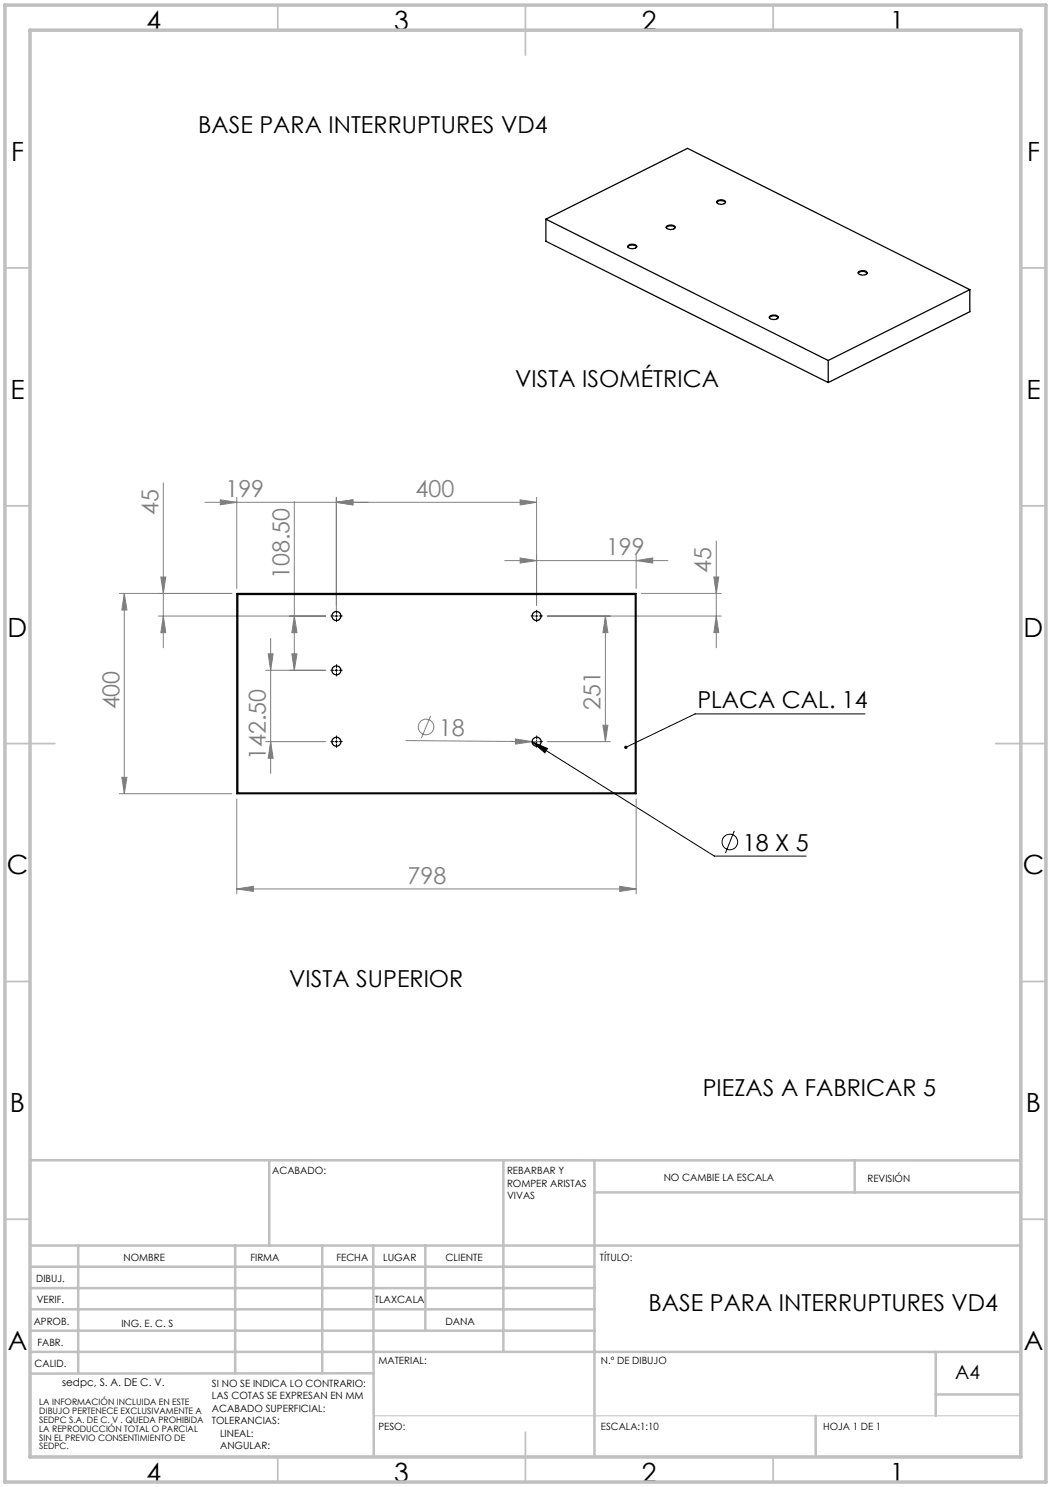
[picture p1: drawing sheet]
<svg xmlns="http://www.w3.org/2000/svg" width="210mm" height="297mm" viewBox="0 0 210 297" stroke-linecap="round" stroke-linejoin="round" font-family="sans-serif">
<g fill="none" stroke="#808080" stroke-width=".2">
<path d="M32.6 96.4v33M44 99.8l3.3 .5-3.3 .5zM47.3 99.3v18.2M67.2 99.3v22.8M103.9 99.8l3.3 .5-3.3 .6zM107.2 99.3v21.6M23.8 118.5h22.5M24.8 118.5l.6 3.3h-1.1zM24.8 118.5v40M32.1 115.2h1l-.5 3.3zM41 100.3h66.2M58.8 100.2v33.7"/>
<path d="M67.2 100.3l3.3-.5v1zM67.2 100.3l3.3-.5v1.1zM100.9 112h32.6M103.9 111.4l3.3 .6-3.3 .5zM127.1 112l3.3-.6v1.1zM127.1 110.9v6.6M128.1 118.5h16M142.6 115.2h1l-.5 3.3zM143.1 108.1v21.3M31.6 123h33.5M32.6 123l.5 3.4h-1zM53.1 133.9h12"/>
<path d="M53.6 130.6h1l-.5 3.3zM54.1 127.5v27M58.3 130.6h1l-.5 3.3zM58.8 123l.5 3.4h-1zM109.4 123h34.7M121 123v25.1M121 123l.5 3.4h-1zM143.1 123l.5 3.4h-1zM23.8 158.5h22.5M24.3 155.3h1.1l-.6 3.2zM47.3 159.6v18.9M53.1 148.1h12"/>
<path d="M54.1 148.1l.5 3.3h-1zM81.1 147.9l25.2 .2M86 143l-1.8 4.4M103 147.6l3.3 .5-3.3 .5zM106.3 148.1l1.8 .1M109.4 148.1h12.6M120.5 144.8h1l-.5 3.3zM127.1 159.6v18.9M47.3 177.5l3.3-.5v1zM47.3 177.5h79.8M123.8 177l3.3 .5-3.3 .5z"/>
<circle cx="85.1" cy="145.2" r="1.55"/>
</g>
<g fill="none" stroke="#000" stroke-width=".2">
<path d="M67 123h.5M67 133.9h.5M67.2 122.8v.5M67.2 133.6v.6M107 123h.5M107.2 122.8v.5M67 148.1h.5M67.2 147.9v.5M106.3 148.2l3.1 1.3-.5 .9zM106.3 148.2l36.4 22.8h18.4M107 148.1h.5M107.2 147.9v.5"/>
<path d="M172.8 142.6h-33.9l-13.8 6.7M146.7 165.9l-1.7 4.5"/>
<circle cx="145.8" cy="168.2" r="1.56"/>
</g>
<g fill="none" stroke="#000" stroke-width=".2" stroke-dasharray="15.2 1.3 1.3 1.3">
<path d="M66.7 123h-.6M66.7 133.9h-.6M67.2 122.5v-.6M67.2 123.5v.7M67.2 133.4v-.7M67.2 134.4v.6M67.7 123h.7M67.7 133.9h.7M106.7 123h-.6M107.2 122.5v-.6M107.2 123.5v.7M107.7 123h.7"/>
<path d="M66.7 148.1h-.6M67.2 147.6v-.6M67.2 148.6v.7M67.7 148.1h.7M106.7 148.1h-.6M107.2 147.6v-.6M107.2 148.6v.7M107.7 148.1h.7"/>
</g>
<path d="M74.6 282.8h129.4" fill="none" stroke="#c0c0c0" stroke-width=".2"/>
<g fill="none" stroke="#c0c0c0" stroke-width=".35">
<path d="M55.5 1v5M105 1v10M154.5 1v5M1 53.5h5M204 53.5h5M1 101h5M204 101h5M1 148.5h10M199 148.5h10M1 196h5M204 196h5M1 243.5h5"/>
<path d="M204 243.5h5M55.5 291v5M105 286v10M154.5 291v5"/>
</g>
<g fill="none" stroke="#c0c0c0" stroke-width=".5">
<path d="M6 231.7l198 .1M53.8 231.8v17M100.6 231.8v38.2M118.8 231.8v59.2M118.8 238.2h85.2M170.8 231.8v6.4M6 248.8h198M6 257.3h112.8M6 253h112.8M15.6 248.8v25.6M47 248.8v25.5M64.4 248.8v25.5"/>
<path d="M74.6 248.8l.1 42.2M85 248.8v17M6 265.8h112.8M6 261.5h112.8M6 270h198M74.6 274.3l-68.6 .1M187 270v12.8M187 278.5h17M163 282.8v8.2"/>
</g>
<path d="M1 1h208v295h-208zM6 6h198v285h-198z" fill="none" stroke="#c0c0c0" stroke-width=".7"/>
<path d="M124.8 149l-.1 .4 .4-.1-.4 .1a.34 .34 0 0 0 .5 .1 .34 .34 0 0 0 .1-.5 .34 .34 0 0 0-.5 0zM106.3 148.2l3.1 1.3-.5 .9z" fill="#000"/>
<g fill="#808080">
<path d="M103 147.6l3.3 .5-3.3 .5z"/>
<path d="M127.1 112l3.3-.6v1.1zM103.9 111.4l3.3 .6-3.3 .5zM67.2 100.3l3.3-.5v1zM44 99.8l3.3 .5-3.3 .5z"/>
<path d="M67.2 100.3l3.3-.5v1.1zM103.9 99.8l3.3 .5-3.3 .6zM47.3 177.5l3.3-.5v1zM123.8 177l3.3 .5-3.3 .5z"/>
<path d="M32.6 123l.5 3.4h-1zM32.1 115.2h1l-.5 3.3zM58.3 130.6h1l-.5 3.3zM58.8 123l.5 3.4h-1z"/>
<path d="M53.6 130.6h1l-.5 3.3zM54.1 148.1l.5 3.3h-1zM142.6 115.2h1l-.5 3.3zM143.1 123l.5 3.4h-1zM121 123l.5 3.4h-1zM120.5 144.8h1l-.5 3.3zM24.8 118.5l.6 3.3h-1.1zM24.3 155.3h1.1l-.6 3.2z"/>
</g>
<g fill="none" stroke="#000" stroke-width=".25">
<path d="M109.1 43.8l28.3-14.2 56.4 28.3M109.1 43.8l56.4 28.2M109.1 43.8v4.4l56.4 28.2M125.4 49.3a1.27 1.27 0 0 1 1.8 0M125.5 49a1.06 1.06 0 0 1 1.7 .3 1.16 1.16 0 0 1-1.8-.1zM133.1 45.5v-.1a1.31 1.31 0 0 1 1.8 .1M133.2 45.2l.5-.2a.81 .81 0 0 1 1.2 .5 1.14 1.14 0 0 1-1.8-.1zM143.2 40.4a1.28 1.28 0 0 1 1.8 0M143.4 40.1a1.24 1.24 0 0 1 1.6 .3 1.09 1.09 0 0 1-1.8-.1zM171.5 54.4l.4-.3a.94 .94 0 0 1 1.3 .5 1.14 1.14 0 0 1-1.7-.1zM171.5 54.6v-.1a1.33 1.33 0 0 1 1.7 .1M193.8 57.9l-28.3 14.1"/>
<path d="M193.8 57.9v4.4l-28.3 14.1M153.7 63.2a1.22 1.22 0 0 1 1.8 .2 1.09 1.09 0 0 1-1.8-.1zM153.7 63.5a1.19 1.19 0 0 1 1.8 0M165.5 72v4.4M47.3 118.5h79.8v40h-79.8zM47.5 118.7h79.4v39.7h-79.4z"/>
<circle cx="67.2" cy="123" r=".9"/>
<circle cx="67.2" cy="133.9" r=".9"/>
<circle cx="107.2" cy="123" r=".9"/>
<circle cx="67.2" cy="148.2" r=".9"/>
<circle cx="107.2" cy="148.2" r=".9"/>
</g>
<g font-size="5.3">
<text x="29.3" y="5.9">4</text>
<text x="78.8" y="5.9">3</text>
<text x="128.3" y="5.9">2</text>
<text x="177.8" y="5.9">1</text>
<text x="2.2" y="32.2">F</text>
<text x="205.2" y="32.2">F</text>
<text x="2.1" y="79.7">E</text>
<text x="205.1" y="79.7">E</text>
<text x="1.5" y="127.2">D</text>
<text x="204.5" y="127.2">D</text>
<text x="1.3" y="174.7">C</text>
<text x="204.3" y="174.7">C</text>
<text x="2" y="222.2">B</text>
<text x="205" y="222.2">B</text>
<text x="1.5" y="269.7">A</text>
<text x="204.5" y="269.7">A</text>
<text x="29.3" y="295.9">4</text>
<text x="78.8" y="295.9">3</text>
<text x="128.3" y="295.9">2</text>
<text x="177.8" y="295.9">1</text>
</g>
<g font-size="4.7">
<text x="39.6" y="26.6">BASE PARA INTERRUPTURES VD4</text>
<text x="102.9" y="77.4">VISTA ISOMÉTRICA</text>
<text x="139.3" y="141.5">PLACA CAL. 14</text>
<text x="148.4" y="169.9">18 X 5</text>
<text x="57.8" y="197">VISTA SUPERIOR</text>
<text x="140.4" y="219">PIEZAS A FABRICAR 5</text>
<text x="129.6" y="261.8">BASE PARA INTERRUPTURES VD4</text>
</g>
<g font-size="4.7" fill="#808080">
<text x="45" y="99.3">199</text>
<text x="83" y="99.3">400</text>
<text x="31.6" y="102.9" transform="rotate(-90 31.6 102.9)">45</text>
<text x="121.1" y="110.9">199</text>
<text x="57.8" y="115.6" transform="rotate(-90 57.8 115.6)">108.50</text>
<text x="142.1" y="114.5" transform="rotate(-90 142.1 114.5)">45</text>
<text x="23.8" y="141.7" transform="rotate(-90 23.8 141.7)">400</text>
<text x="120" y="141.8" transform="rotate(-90 120 141.8)">251</text>
<text x="87.7" y="146.9" transform="rotate(1 87.7 146.9)">18</text>
<text x="53.1" y="151.8" transform="rotate(-90 53.1 151.8)">142.50</text>
<text x="81.4" y="176.5">798</text>
</g>
<text font-size="3.9" x="190.9" y="275.5">A4</text>
<text font-size="2.1" x="12.4" y="276.7">sedpc, S. A. DE C. V.</text>
<g font-size="2">
<text x="54.4" y="234.6">ACABADO:</text>
<text x="101.3" y="234.5">REBARBAR Y</text>
<text x="101.3" y="237">ROMPER ARISTAS</text>
<text x="101.3" y="239.5">VIVAS</text>
<text x="132.6" y="236">NO CAMBIE LA ESCALA</text>
<text x="173.3" y="236.2">REVISIÓN</text>
<text x="24.7" y="251.9">NOMBRE</text>
<text x="50" y="251.9">FIRMA</text>
<text x="67.2" y="251.9">FECHA</text>
<text x="76.5" y="251.9">LUGAR</text>
<text x="89" y="251.9">CLIENTE</text>
<text x="119.9" y="251.9">TÍTULO:</text>
<text x="7.2" y="256.1">DIBUJ.</text>
<text x="7.4" y="260.3">VERIF.</text>
<text x="74.9" y="260.3">TLAXCALA</text>
<text x="6.7" y="264.5">APROB.</text>
<text x="7.5" y="268.8">FABR.</text>
<text x="24.3" y="265">ING. E. C. S</text>
<text x="89" y="264.6">DANA</text>
<text x="6.9" y="273">CALID.</text>
<text x="75.6" y="272.5">MATERIAL:</text>
<text x="120.1" y="272.5">N.º DE DIBUJO</text>
<text x="42.4" y="277">SI NO SE INDICA LO CONTRARIO:</text>
<text x="42.4" y="279.5">LAS COTAS SE EXPRESAN EN MM</text>
<text x="42.4" y="282">ACABADO SUPERFICIAL:</text>
<text x="42.4" y="284.5">TOLERANCIAS:</text>
<text x="44" y="287">LINEAL:</text>
<text x="75.6" y="285.5">PESO:</text>
<text x="120.1" y="285.6">ESCALA:1:10</text>
<text x="164.5" y="285.6">HOJA 1 DE 1</text>
<text x="44" y="289.5">ANGULAR:</text>
</g>
<g font-size="1.8">
<text x="7.9" y="280.7">LA INFORMACIÓN INCLUIDA EN ESTE</text>
<text x="7.9" y="282.5">DIBUJO PERTENECE EXCLUSIVAMENTE A</text>
<text x="7.9" y="284.2">SEDPC S.A. DE C. V . QUEDA PROHIBIDA</text>
<text x="7.9" y="286">LA REPRODUCCIÓN TOTAL O PARCIAL</text>
<text x="7.9" y="287.7">SIN EL PREVIO CONSENTIMIENTO DE</text>
<text x="7.9" y="289.5">SEDPC.</text>
</g>
</svg>
